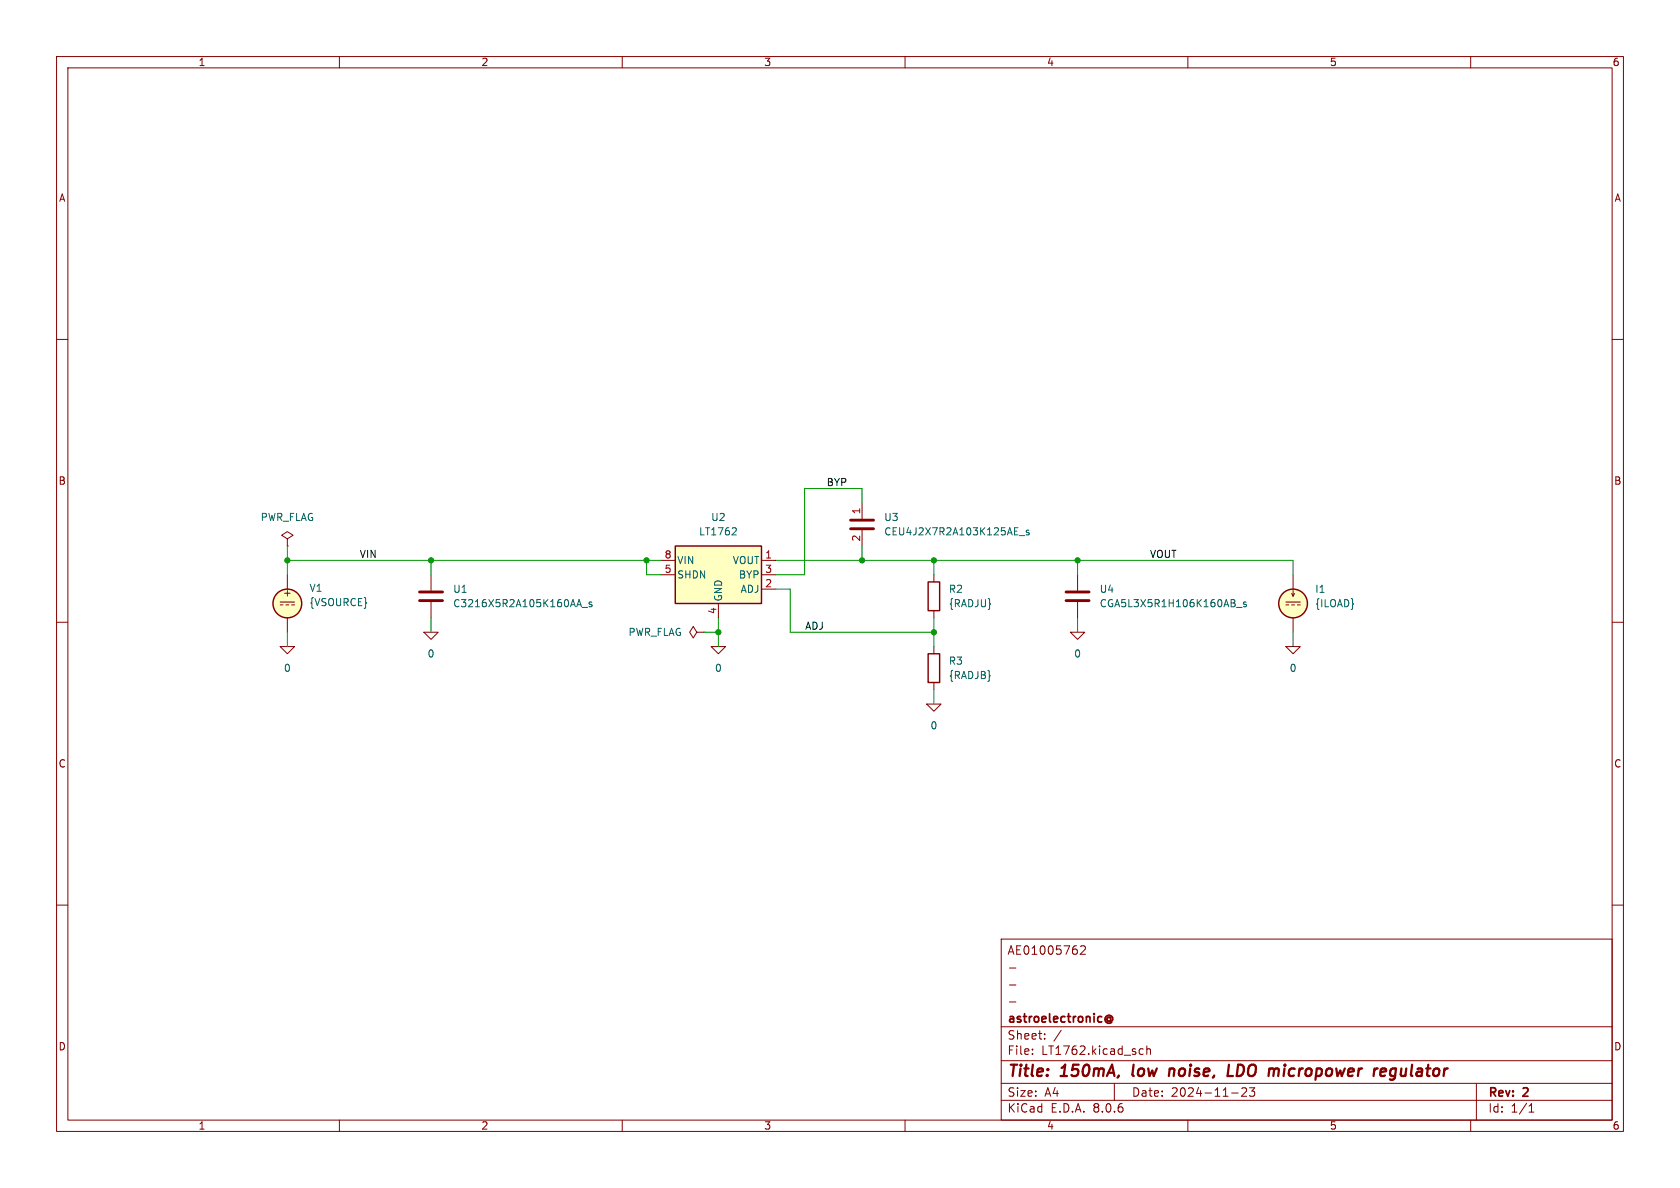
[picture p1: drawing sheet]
(kicad_sch
 (version 20231120)
 (generator "eeschema")
 (generator_version "8.0")
 (paper "A4")
 (title_block
  (title "150mA, low noise, LDO micropower regulator")
  (date "2024-11-23")
  (rev "2")
  (company "astroelectronic@")
  (comment 1 "-")
  (comment 2 "-")
  (comment 3 "-")
  (comment 4 "AE01005762"))
 (lib_symbols
  (symbol "C_1"
   (pin_numbers hide)
   (pin_names
    (offset 0.254)) (exclude_from_sim no) (in_bom yes) (on_board yes)
   (property "Reference" "C" (at 0.635 2.54 0) (effects (font (size 1.27 1.27)) (justify left)))
   (property "Value" "C_1" (at 0.635 -2.54 0) (effects (font (size 1.27 1.27)) (justify left)))
   (property "Footprint" "" (at 0.9652 -3.81 0) (effects (font (size 1.27 1.27)) (hide yes)))
   (property "Datasheet" "~" (at 0 0 0) (effects (font (size 1.27 1.27)) (hide yes)))
   (property "Description" "Unpolarized capacitor" (at 0 0 0) (effects (font (size 1.27 1.27)) (hide yes)))
   (symbol "C_1_0_1"
    (polyline (pts (xy -2.032 -0.762) (xy 2.032 -0.762)) (stroke (width 0.508) (type default)) (fill (type none)))
    (polyline (pts (xy -2.032 0.762) (xy 2.032 0.762)) (stroke (width 0.508) (type default)) (fill (type none))))
   (symbol "C_1_1_1"
    (pin passive line (at 0 3.81 270) (length 2.794) (name "~" (effects (font (size 1.27 1.27)))) (number "1" (effects (font (size 1.27 1.27)))))
    (pin passive line (at 0 -3.81 90) (length 2.794) (name "~" (effects (font (size 1.27 1.27)))) (number "2" (effects (font (size 1.27 1.27)))))))
  (symbol "C_2"
   (pin_numbers hide)
   (pin_names
    (offset 0.254)) (exclude_from_sim no) (in_bom yes) (on_board yes)
   (property "Reference" "C" (at 0.635 2.54 0) (effects (font (size 1.27 1.27)) (justify left)))
   (property "Value" "C_2" (at 0.635 -2.54 0) (effects (font (size 1.27 1.27)) (justify left)))
   (property "Footprint" "" (at 0.9652 -3.81 0) (effects (font (size 1.27 1.27)) (hide yes)))
   (property "Datasheet" "~" (at 0 0 0) (effects (font (size 1.27 1.27)) (hide yes)))
   (property "Description" "Unpolarized capacitor" (at 0 0 0) (effects (font (size 1.27 1.27)) (hide yes)))
   (symbol "C_2_0_1"
    (polyline (pts (xy -2.032 -0.762) (xy 2.032 -0.762)) (stroke (width 0.508) (type default)) (fill (type none)))
    (polyline (pts (xy -2.032 0.762) (xy 2.032 0.762)) (stroke (width 0.508) (type default)) (fill (type none))))
   (symbol "C_2_1_1"
    (pin passive line (at 0 3.81 270) (length 2.794) (name "~" (effects (font (size 1.27 1.27)))) (number "1" (effects (font (size 1.27 1.27)))))
    (pin passive line (at 0 -3.81 90) (length 2.794) (name "~" (effects (font (size 1.27 1.27)))) (number "2" (effects (font (size 1.27 1.27)))))))
  (symbol "C_3"
   (pin_names
    (offset 0.254) hide) (exclude_from_sim no) (in_bom yes) (on_board yes)
   (property "Reference" "C" (at 0.635 2.54 0) (effects (font (size 1.27 1.27)) (justify left)))
   (property "Value" "C_3" (at 0.635 -2.54 0) (effects (font (size 1.27 1.27)) (justify left)))
   (property "Footprint" "" (at 0.9652 -3.81 0) (effects (font (size 1.27 1.27)) (hide yes)))
   (property "Datasheet" "~" (at 0 0 0) (effects (font (size 1.27 1.27)) (hide yes)))
   (property "Description" "Unpolarized capacitor" (at 0 0 0) (effects (font (size 1.27 1.27)) (hide yes)))
   (symbol "C_3_0_1"
    (polyline (pts (xy -2.032 -0.762) (xy 2.032 -0.762)) (stroke (width 0.508) (type default)) (fill (type none)))
    (polyline (pts (xy -2.032 0.762) (xy 2.032 0.762)) (stroke (width 0.508) (type default)) (fill (type none))))
   (symbol "C_3_1_1"
    (pin passive line (at 0 3.81 270) (length 2.794) (name "~" (effects (font (size 1.27 1.27)))) (number "1" (effects (font (size 1.27 1.27)))))
    (pin passive line (at 0 -3.81 90) (length 2.794) (name "~" (effects (font (size 1.27 1.27)))) (number "2" (effects (font (size 1.27 1.27)))))))
  (symbol "LT1762:0"
   (power)
   (pin_names
    (offset 0)) (exclude_from_sim no) (in_bom yes) (on_board yes)
   (property "Reference" "#GND" (at 0 -2.54 0) (effects (font (size 1.27 1.27)) (hide yes)))
   (property "Value" "0" (at 0 -1.778 0) (effects (font (size 1.27 1.27))))
   (property "Footprint" "" (at 0 0 0) (effects (font (size 1.27 1.27)) (hide yes)))
   (property "Datasheet" "~" (at 0 0 0) (effects (font (size 1.27 1.27)) (hide yes)))
   (property "Description" "0V reference potential for simulation" (at 0 0 0) (effects (font (size 1.27 1.27)) (hide yes)))
   (symbol "0_0_1"
    (polyline (pts (xy -1.27 0) (xy 0 -1.27) (xy 1.27 0) (xy -1.27 0)) (stroke (width 0) (type default)) (fill (type none))))
   (symbol "0_1_1"
    (pin power_in line (at 0 0 0) (length 0) hide (name "0" (effects (font (size 1.016 1.016)))) (number "1" (effects (font (size 1.016 1.016)))))))
  (symbol "LT1762:IDC"
   (pin_numbers hide)
   (pin_names
    (offset 0.0254)) (exclude_from_sim no) (in_bom yes) (on_board yes)
   (property "Reference" "I" (at 2.54 2.54 0) (effects (font (size 1.27 1.27)) (justify left)))
   (property "Value" "1" (at 2.54 0 0) (effects (font (size 1.27 1.27)) (justify left)))
   (property "Footprint" "" (at 0 0 0) (effects (font (size 1.27 1.27)) (hide yes)))
   (property "Datasheet" "~" (at 0 0 0) (effects (font (size 1.27 1.27)) (hide yes)))
   (property "Description" "Current source, DC" (at 0 0 0) (effects (font (size 1.27 1.27)) (hide yes)))
   (property "Sim.Pins" "1=+ 2=-" (at 0 0 0) (effects (font (size 1.27 1.27)) (hide yes)))
   (property "Sim.Type" "DC" (at 0 0 0) (effects (font (size 1.27 1.27)) (hide yes)))
   (property "Sim.Device" "I" (at 0 0 0) (effects (font (size 1.27 1.27)) (justify left) (hide yes)))
   (property "Spice_Netlist_Enabled" "Y" (at 0 0 0) (effects (font (size 1.27 1.27)) (justify left) (hide yes)))
   (symbol "IDC_0_0"
    (polyline (pts (xy -1.27 0.254) (xy 1.27 0.254)) (stroke (width 0) (type default)) (fill (type none)))
    (polyline (pts (xy -0.762 -0.254) (xy -1.27 -0.254)) (stroke (width 0) (type default)) (fill (type none)))
    (polyline (pts (xy 0.254 -0.254) (xy -0.254 -0.254)) (stroke (width 0) (type default)) (fill (type none)))
    (polyline (pts (xy 1.27 -0.254) (xy 0.762 -0.254)) (stroke (width 0) (type default)) (fill (type none))))
   (symbol "IDC_0_1"
    (polyline (pts (xy 0 1.27) (xy 0 2.286)) (stroke (width 0) (type default)) (fill (type none)))
    (polyline (pts (xy -0.254 1.778) (xy 0 1.27) (xy 0.254 1.778)) (stroke (width 0) (type default)) (fill (type none)))
    (circle (center 0 0) (radius 2.54) (stroke (width 0.254) (type default)) (fill (type background))))
   (symbol "IDC_1_1"
    (pin passive line (at 0 5.08 270) (length 2.54) (name "~" (effects (font (size 1.27 1.27)))) (number "1" (effects (font (size 1.27 1.27)))))
    (pin passive line (at 0 -5.08 90) (length 2.54) (name "~" (effects (font (size 1.27 1.27)))) (number "2" (effects (font (size 1.27 1.27)))))))
  (symbol "LT1762:LT1762"
   (pin_names
    (offset 0.254)) (exclude_from_sim no) (in_bom yes) (on_board yes)
   (property "Reference" "U" (at -6.35 6.35 0) (effects (font (size 1.27 1.27))))
   (property "Value" "LT1762" (at 0 6.35 0) (effects (font (size 1.27 1.27)) (justify left)))
   (property "Footprint" "" (at 0 8.255 0) (effects (font (size 1.27 1.27)) (hide yes)))
   (property "Datasheet" "https://www.analog.com/en/products/lt1762.html" (at 0 0 0) (effects (font (size 1.27 1.27)) (hide yes)))
   (property "Description" "150mA, low noise, LDO micropower regulator" (at 0 0 0) (effects (font (size 1.27 1.27)) (hide yes)))
   (symbol "LT1762_0_1"
    (rectangle (start -7.62 5.08) (end 7.62 -5.08) (stroke (width 0.254) (type default)) (fill (type background))))
   (symbol "LT1762_1_1"
    (pin passive line (at 10.16 2.54 180) (length 2.54) (name "VOUT" (effects (font (size 1.27 1.27)))) (number "1" (effects (font (size 1.27 1.27)))))
    (pin passive line (at 10.16 -2.54 180) (length 2.54) (name "ADJ" (effects (font (size 1.27 1.27)))) (number "2" (effects (font (size 1.27 1.27)))))
    (pin passive line (at 10.16 0 180) (length 2.54) (name "BYP" (effects (font (size 1.27 1.27)))) (number "3" (effects (font (size 1.27 1.27)))))
    (pin passive line (at 0 -7.62 90) (length 2.54) (name "GND" (effects (font (size 1.27 1.27)))) (number "4" (effects (font (size 1.27 1.27)))))
    (pin passive line (at -10.16 0 0) (length 2.54) (name "SHDN" (effects (font (size 1.27 1.27)))) (number "5" (effects (font (size 1.27 1.27)))))
    (pin passive line (at -10.16 2.54 0) (length 2.54) (name "VIN" (effects (font (size 1.27 1.27)))) (number "8" (effects (font (size 1.27 1.27)))))))
  (symbol "LT1762:PWR_FLAG"
   (power)
   (pin_numbers hide)
   (pin_names
    (offset 0) hide) (exclude_from_sim no) (in_bom yes) (on_board yes)
   (property "Reference" "#FLG" (at 0 1.905 0) (effects (font (size 1.27 1.27)) (hide yes)))
   (property "Value" "PWR_FLAG" (at 0 3.81 0) (effects (font (size 1.27 1.27))))
   (property "Footprint" "" (at 0 0 0) (effects (font (size 1.27 1.27)) (hide yes)))
   (property "Datasheet" "~" (at 0 0 0) (effects (font (size 1.27 1.27)) (hide yes)))
   (property "Description" "Special symbol for telling ERC where power comes from" (at 0 0 0) (effects (font (size 1.27 1.27)) (hide yes)))
   (symbol "PWR_FLAG_0_0"
    (pin power_out line (at 0 0 90) (length 0) (name "pwr" (effects (font (size 1.27 1.27)))) (number "1" (effects (font (size 1.27 1.27))))))
   (symbol "PWR_FLAG_0_1"
    (polyline (pts (xy 0 0) (xy 0 1.27) (xy -1.016 1.905) (xy 0 2.54) (xy 1.016 1.905) (xy 0 1.27)) (stroke (width 0) (type default)) (fill (type none)))))
  (symbol "LT1762:R"
   (pin_numbers hide)
   (pin_names
    (offset 0)) (exclude_from_sim no) (in_bom yes) (on_board yes)
   (property "Reference" "R" (at 2.032 0 90) (effects (font (size 1.27 1.27))))
   (property "Value" "R" (at 0 0 90) (effects (font (size 1.27 1.27))))
   (property "Footprint" "" (at -1.778 0 90) (effects (font (size 1.27 1.27)) (hide yes)))
   (property "Datasheet" "~" (at 0 0 0) (effects (font (size 1.27 1.27)) (hide yes)))
   (property "Description" "Resistor" (at 0 0 0) (effects (font (size 1.27 1.27)) (hide yes)))
   (symbol "R_0_1"
    (rectangle (start -1.016 -2.54) (end 1.016 2.54) (stroke (width 0.254) (type default)) (fill (type none))))
   (symbol "R_1_1"
    (pin passive line (at 0 3.81 270) (length 1.27) (name "~" (effects (font (size 1.27 1.27)))) (number "1" (effects (font (size 1.27 1.27)))))
    (pin passive line (at 0 -3.81 90) (length 1.27) (name "~" (effects (font (size 1.27 1.27)))) (number "2" (effects (font (size 1.27 1.27)))))))
  (symbol "LT1762:VDC"
   (pin_numbers hide)
   (pin_names
    (offset 0.0254)) (exclude_from_sim no) (in_bom yes) (on_board yes)
   (property "Reference" "V" (at 2.54 2.54 0) (effects (font (size 1.27 1.27)) (justify left)))
   (property "Value" "1" (at 2.54 0 0) (effects (font (size 1.27 1.27)) (justify left)))
   (property "Footprint" "" (at 0 0 0) (effects (font (size 1.27 1.27)) (hide yes)))
   (property "Datasheet" "~" (at 0 0 0) (effects (font (size 1.27 1.27)) (hide yes)))
   (property "Description" "Voltage source, DC" (at 0 0 0) (effects (font (size 1.27 1.27)) (hide yes)))
   (property "Sim.Pins" "1=+ 2=-" (at 0 0 0) (effects (font (size 1.27 1.27)) (hide yes)))
   (property "Sim.Type" "DC" (at 0 0 0) (effects (font (size 1.27 1.27)) (hide yes)))
   (property "Sim.Device" "V" (at 0 0 0) (effects (font (size 1.27 1.27)) (justify left) (hide yes)))
   (property "Spice_Netlist_Enabled" "Y" (at 0 0 0) (effects (font (size 1.27 1.27)) (justify left) (hide yes)))
   (symbol "VDC_0_0"
    (polyline (pts (xy -1.27 0.254) (xy 1.27 0.254)) (stroke (width 0) (type default)) (fill (type none)))
    (polyline (pts (xy -0.762 -0.254) (xy -1.27 -0.254)) (stroke (width 0) (type default)) (fill (type none)))
    (polyline (pts (xy 0.254 -0.254) (xy -0.254 -0.254)) (stroke (width 0) (type default)) (fill (type none)))
    (polyline (pts (xy 1.27 -0.254) (xy 0.762 -0.254)) (stroke (width 0) (type default)) (fill (type none)))
    (text "+" (at 0 1.905 0) (effects (font (size 1.27 1.27)))))
   (symbol "VDC_0_1"
    (circle (center 0 0) (radius 2.54) (stroke (width 0.254) (type default)) (fill (type background))))
   (symbol "VDC_1_1"
    (pin passive line (at 0 5.08 270) (length 2.54) (name "~" (effects (font (size 1.27 1.27)))) (number "1" (effects (font (size 1.27 1.27)))))
    (pin passive line (at 0 -5.08 90) (length 2.54) (name "~" (effects (font (size 1.27 1.27)))) (number "2" (effects (font (size 1.27 1.27))))))))
 (junction
  (at 190.5 99.06)
  (diameter 0)
  (color 0 0 0 0))
 (junction
  (at 165.1 99.06)
  (diameter 0)
  (color 0 0 0 0))
 (junction
  (at 165.1 111.76)
  (diameter 0)
  (color 0 0 0 0))
 (junction
  (at 127 111.76)
  (diameter 0)
  (color 0 0 0 0))
 (junction
  (at 114.3 99.06)
  (diameter 0)
  (color 0 0 0 0))
 (junction
  (at 50.8 99.06)
  (diameter 0)
  (color 0 0 0 0))
 (junction
  (at 76.2 99.06)
  (diameter 0)
  (color 0 0 0 0))
 (junction
  (at 152.4 99.06)
  (diameter 0)
  (color 0 0 0 0))
 (wire
  (pts (xy 142.24 101.6) (xy 142.24 86.36))
  (stroke (width 0) (type default)))
 (wire
  (pts (xy 228.6 101.6) (xy 228.6 99.06))
  (stroke (width 0) (type default)))
 (wire
  (pts (xy 165.1 111.76) (xy 165.1 114.3))
  (stroke (width 0) (type default)))
 (wire
  (pts (xy 76.2 109.22) (xy 76.2 111.76))
  (stroke (width 0) (type default)))
 (wire
  (pts (xy 190.5 109.22) (xy 190.5 111.76))
  (stroke (width 0) (type default)))
 (wire
  (pts (xy 165.1 99.06) (xy 190.5 99.06))
  (stroke (width 0) (type default)))
 (wire
  (pts (xy 152.4 99.06) (xy 165.1 99.06))
  (stroke (width 0) (type default)))
 (wire
  (pts (xy 127 111.76) (xy 127 114.3))
  (stroke (width 0) (type default)))
 (wire
  (pts (xy 190.5 101.6) (xy 190.5 99.06))
  (stroke (width 0) (type default)))
 (wire
  (pts (xy 165.1 121.92) (xy 165.1 124.46))
  (stroke (width 0) (type default)))
 (wire
  (pts (xy 114.3 99.06) (xy 116.84 99.06))
  (stroke (width 0) (type default)))
 (wire
  (pts (xy 139.7 104.14) (xy 137.16 104.14))
  (stroke (width 0) (type default)))
 (wire
  (pts (xy 228.6 111.76) (xy 228.6 114.3))
  (stroke (width 0) (type default)))
 (wire
  (pts (xy 137.16 99.06) (xy 152.4 99.06))
  (stroke (width 0) (type default)))
 (wire
  (pts (xy 152.4 86.36) (xy 152.4 88.9))
  (stroke (width 0) (type default)))
 (wire
  (pts (xy 124.46 111.76) (xy 127 111.76))
  (stroke (width 0) (type default)))
 (wire
  (pts (xy 190.5 99.06) (xy 228.6 99.06))
  (stroke (width 0) (type default)))
 (wire
  (pts (xy 116.84 101.6) (xy 114.3 101.6))
  (stroke (width 0) (type default)))
 (wire
  (pts (xy 152.4 96.52) (xy 152.4 99.06))
  (stroke (width 0) (type default)))
 (wire
  (pts (xy 139.7 111.76) (xy 139.7 104.14))
  (stroke (width 0) (type default)))
 (wire
  (pts (xy 50.8 99.06) (xy 76.2 99.06))
  (stroke (width 0) (type default)))
 (wire
  (pts (xy 76.2 99.06) (xy 114.3 99.06))
  (stroke (width 0) (type default)))
 (wire
  (pts (xy 137.16 101.6) (xy 142.24 101.6))
  (stroke (width 0) (type default)))
 (wire
  (pts (xy 76.2 99.06) (xy 76.2 101.6))
  (stroke (width 0) (type default)))
 (wire
  (pts (xy 165.1 99.06) (xy 165.1 101.6))
  (stroke (width 0) (type default)))
 (wire
  (pts (xy 50.8 101.6) (xy 50.8 99.06))
  (stroke (width 0) (type default)))
 (wire
  (pts (xy 50.8 96.52) (xy 50.8 99.06))
  (stroke (width 0) (type default)))
 (wire
  (pts (xy 127 109.22) (xy 127 111.76))
  (stroke (width 0) (type default)))
 (wire
  (pts (xy 165.1 109.22) (xy 165.1 111.76))
  (stroke (width 0) (type default)))
 (wire
  (pts (xy 50.8 111.76) (xy 50.8 114.3))
  (stroke (width 0) (type default)))
 (wire
  (pts (xy 139.7 111.76) (xy 165.1 111.76))
  (stroke (width 0) (type default)))
 (wire
  (pts (xy 142.24 86.36) (xy 152.4 86.36))
  (stroke (width 0) (type default)))
 (wire
  (pts (xy 114.3 99.06) (xy 114.3 101.6))
  (stroke (width 0) (type default)))
 (label "VOUT"
  (at 203.2 99.06 0)
  (fields_autoplaced yes)
  (effects (font (size 1.27 1.27)) (justify left bottom)))
 (label "ADJ"
  (at 142.24 111.76 0)
  (fields_autoplaced yes)
  (effects (font (size 1.27 1.27)) (justify left bottom)))
 (label "VIN"
  (at 63.5 99.06 0)
  (fields_autoplaced yes)
  (effects (font (size 1.27 1.27)) (justify left bottom)))
 (label "BYP"
  (at 146.05 86.36 0)
  (fields_autoplaced yes)
  (effects (font (size 1.27 1.27)) (justify left bottom)))
 (symbol
  (lib_id "LT1762:0")
  (at 76.2 111.76 0)
  (unit 1)
  (exclude_from_sim no)
  (in_bom yes)
  (on_board yes)
  (dnp no)
  (fields_autoplaced yes)
  (property "Reference" "#GND0106" (at 76.2 114.3 0) (effects (font (size 1.27 1.27)) (hide yes)))
  (property "Value" "0" (at 76.2 115.57 0) (effects (font (size 1.27 1.27))))
  (property "Footprint" "" (at 76.2 111.76 0) (effects (font (size 1.27 1.27)) (hide yes)))
  (property "Datasheet" "~" (at 76.2 111.76 0) (effects (font (size 1.27 1.27)) (hide yes)))
  (property "Description" "" (at 76.2 111.76 0) (effects (font (size 1.27 1.27)) (hide yes)))
  (pin "1"))
 (symbol
  (lib_id "LT1762:0")
  (at 50.8 114.3 0)
  (unit 1)
  (exclude_from_sim no)
  (in_bom yes)
  (on_board yes)
  (dnp no)
  (fields_autoplaced yes)
  (property "Reference" "#GND0105" (at 50.8 116.84 0) (effects (font (size 1.27 1.27)) (hide yes)))
  (property "Value" "0" (at 50.8 118.11 0) (effects (font (size 1.27 1.27))))
  (property "Footprint" "" (at 50.8 114.3 0) (effects (font (size 1.27 1.27)) (hide yes)))
  (property "Datasheet" "~" (at 50.8 114.3 0) (effects (font (size 1.27 1.27)) (hide yes)))
  (property "Description" "" (at 50.8 114.3 0) (effects (font (size 1.27 1.27)) (hide yes)))
  (pin "1"))
 (symbol
  (lib_name "LT1762:IDC")
  (lib_id "LT1762:IDC")
  (at 228.6 106.68 0)
  (unit 1)
  (exclude_from_sim no)
  (in_bom yes)
  (on_board yes)
  (dnp no)
  (fields_autoplaced yes)
  (property "Reference" "I1" (at 232.41 104.1399 0) (effects (font (size 1.27 1.27)) (justify left)))
  (property "Value" "{ILOAD}" (at 232.41 106.6799 0) (effects (font (size 1.27 1.27)) (justify left)))
  (property "Footprint" "" (at 228.6 106.68 0) (effects (font (size 1.27 1.27)) (hide yes)))
  (property "Datasheet" "~" (at 228.6 106.68 0) (effects (font (size 1.27 1.27)) (hide yes)))
  (property "Description" "" (at 228.6 106.68 0) (effects (font (size 1.27 1.27)) (hide yes)))
  (property "Sim.Device" "SPICE" (at 228.6 106.68 0) (effects (font (size 1.27 1.27)) (justify left) (hide yes)))
  (property "Sim.Params" "type=\"I\" model=\"{ILOAD}\" lib=\"\"" (at 0 0 0) (effects (font (size 1.27 1.27)) (hide yes)))
  (property "Sim.Pins" "1=1 2=2" (at 0 0 0) (effects (font (size 1.27 1.27)) (hide yes)))
  (pin "1")
  (pin "2"))
 (symbol
  (lib_id "LT1762:R")
  (at 165.1 105.41 0)
  (unit 1)
  (exclude_from_sim no)
  (in_bom yes)
  (on_board yes)
  (dnp no)
  (fields_autoplaced yes)
  (property "Reference" "R2" (at 167.64 104.1399 0) (effects (font (size 1.27 1.27)) (justify left)))
  (property "Value" "{RADJU}" (at 167.64 106.6799 0) (effects (font (size 1.27 1.27)) (justify left)))
  (property "Footprint" "" (at 163.322 105.41 90) (effects (font (size 1.27 1.27)) (hide yes)))
  (property "Datasheet" "~" (at 165.1 105.41 0) (effects (font (size 1.27 1.27)) (hide yes)))
  (property "Description" "" (at 165.1 105.41 0) (effects (font (size 1.27 1.27)) (hide yes)))
  (pin "1")
  (pin "2"))
 (symbol
  (lib_name "C_3")
  (lib_id "LT1762:C_3")
  (at 152.4 92.71 0)
  (unit 1)
  (exclude_from_sim no)
  (in_bom yes)
  (on_board yes)
  (dnp no)
  (fields_autoplaced yes)
  (property "Reference" "U3" (at 156.21 91.4399 0) (effects (font (size 1.27 1.27)) (justify left)))
  (property "Value" "CEU4J2X7R2A103K125AE_s" (at 156.21 93.9799 0) (effects (font (size 1.27 1.27)) (justify left)))
  (property "Footprint" "" (at 153.3652 96.52 0) (effects (font (size 1.27 1.27)) (hide yes)))
  (property "Datasheet" "~" (at 152.4 92.71 0) (effects (font (size 1.27 1.27)) (hide yes)))
  (property "Description" "" (at 152.4 92.71 0) (effects (font (size 1.27 1.27)) (hide yes)))
  (property "Sim.Device" "SUBCKT" (at 152.4 92.71 0) (effects (font (size 1.27 1.27)) (hide yes)))
  (property "Sim.Pins" "1=n1 2=n2" (at 0 0 0) (effects (font (size 1.27 1.27)) (hide yes)))
  (property "Sim.Library" "_models\\CEU4J2X7R2A103K125AE_s.mod" (at 152.4 92.71 0) (effects (font (size 1.27 1.27)) (hide yes)))
  (property "Sim.Name" "CEU4J2X7R2A103K125AE_s" (at 152.4 92.71 0) (effects (font (size 1.27 1.27)) (hide yes)))
  (pin "1")
  (pin "2"))
 (symbol
  (lib_id "LT1762:0")
  (at 228.6 114.3 0)
  (unit 1)
  (exclude_from_sim no)
  (in_bom yes)
  (on_board yes)
  (dnp no)
  (fields_autoplaced yes)
  (property "Reference" "#GND0102" (at 228.6 116.84 0) (effects (font (size 1.27 1.27)) (hide yes)))
  (property "Value" "0" (at 228.6 118.11 0) (effects (font (size 1.27 1.27))))
  (property "Footprint" "" (at 228.6 114.3 0) (effects (font (size 1.27 1.27)) (hide yes)))
  (property "Datasheet" "~" (at 228.6 114.3 0) (effects (font (size 1.27 1.27)) (hide yes)))
  (property "Description" "" (at 228.6 114.3 0) (effects (font (size 1.27 1.27)) (hide yes)))
  (pin "1"))
 (symbol
  (lib_id "LT1762:PWR_FLAG")
  (at 124.46 111.76 90)
  (unit 1)
  (exclude_from_sim no)
  (in_bom yes)
  (on_board yes)
  (dnp no)
  (fields_autoplaced yes)
  (property "Reference" "#FLG02" (at 122.555 111.76 0) (effects (font (size 1.27 1.27)) (hide yes)))
  (property "Value" "PWR_FLAG" (at 120.65 111.7599 90) (effects (font (size 1.27 1.27)) (justify left)))
  (property "Footprint" "" (at 124.46 111.76 0) (effects (font (size 1.27 1.27)) (hide yes)))
  (property "Datasheet" "~" (at 124.46 111.76 0) (effects (font (size 1.27 1.27)) (hide yes)))
  (property "Description" "" (at 124.46 111.76 0) (effects (font (size 1.27 1.27)) (hide yes)))
  (pin "1"))
 (symbol
  (lib_id "LT1762:0")
  (at 165.1 124.46 0)
  (unit 1)
  (exclude_from_sim no)
  (in_bom yes)
  (on_board yes)
  (dnp no)
  (fields_autoplaced yes)
  (property "Reference" "#GND01" (at 165.1 127 0) (effects (font (size 1.27 1.27)) (hide yes)))
  (property "Value" "0" (at 165.1 128.27 0) (effects (font (size 1.27 1.27))))
  (property "Footprint" "" (at 165.1 124.46 0) (effects (font (size 1.27 1.27)) (hide yes)))
  (property "Datasheet" "~" (at 165.1 124.46 0) (effects (font (size 1.27 1.27)) (hide yes)))
  (property "Description" "" (at 165.1 124.46 0) (effects (font (size 1.27 1.27)) (hide yes)))
  (pin "1"))
 (symbol
  (lib_id "LT1762:R")
  (at 165.1 118.11 0)
  (unit 1)
  (exclude_from_sim no)
  (in_bom yes)
  (on_board yes)
  (dnp no)
  (fields_autoplaced yes)
  (property "Reference" "R3" (at 167.64 116.8399 0) (effects (font (size 1.27 1.27)) (justify left)))
  (property "Value" "{RADJB}" (at 167.64 119.3799 0) (effects (font (size 1.27 1.27)) (justify left)))
  (property "Footprint" "" (at 163.322 118.11 90) (effects (font (size 1.27 1.27)) (hide yes)))
  (property "Datasheet" "~" (at 165.1 118.11 0) (effects (font (size 1.27 1.27)) (hide yes)))
  (property "Description" "" (at 165.1 118.11 0) (effects (font (size 1.27 1.27)) (hide yes)))
  (pin "1")
  (pin "2"))
 (symbol
  (lib_id "LT1762:LT1762")
  (at 127 101.6 0)
  (unit 1)
  (exclude_from_sim no)
  (in_bom yes)
  (on_board yes)
  (dnp no)
  (fields_autoplaced yes)
  (property "Reference" "U2" (at 127 91.44 0) (effects (font (size 1.27 1.27))))
  (property "Value" "LT1762" (at 127 93.98 0) (effects (font (size 1.27 1.27))))
  (property "Footprint" "" (at 127 93.345 0) (effects (font (size 1.27 1.27)) (hide yes)))
  (property "Datasheet" "https://www.analog.com/en/products/lt1762.html" (at 127 101.6 0) (effects (font (size 1.27 1.27)) (hide yes)))
  (property "Description" "" (at 127 101.6 0) (effects (font (size 1.27 1.27)) (hide yes)))
  (property "Sim.Device" "SUBCKT" (at 127 101.6 0) (effects (font (size 1.27 1.27)) (hide yes)))
  (property "Sim.Pins" "1=1 2=2 3=3 4=4 5=5 8=8" (at 0 0 0) (effects (font (size 1.27 1.27)) (hide yes)))
  (property "Sim.Library" "_models\\LT1762.lib" (at 127 101.6 0) (effects (font (size 1.27 1.27)) (hide yes)))
  (property "Sim.Name" "LT1762" (at 127 101.6 0) (effects (font (size 1.27 1.27)) (hide yes)))
  (pin "1")
  (pin "2")
  (pin "3")
  (pin "4")
  (pin "5")
  (pin "8"))
 (symbol
  (lib_id "LT1762:0")
  (at 127 114.3 0)
  (unit 1)
  (exclude_from_sim no)
  (in_bom yes)
  (on_board yes)
  (dnp no)
  (fields_autoplaced yes)
  (property "Reference" "#GND0104" (at 127 116.84 0) (effects (font (size 1.27 1.27)) (hide yes)))
  (property "Value" "0" (at 127 118.11 0) (effects (font (size 1.27 1.27))))
  (property "Footprint" "" (at 127 114.3 0) (effects (font (size 1.27 1.27)) (hide yes)))
  (property "Datasheet" "~" (at 127 114.3 0) (effects (font (size 1.27 1.27)) (hide yes)))
  (property "Description" "" (at 127 114.3 0) (effects (font (size 1.27 1.27)) (hide yes)))
  (pin "1"))
 (symbol
  (lib_name "C_1")
  (lib_id "LT1762:C_1")
  (at 190.5 105.41 0)
  (unit 1)
  (exclude_from_sim no)
  (in_bom yes)
  (on_board yes)
  (dnp no)
  (fields_autoplaced yes)
  (property "Reference" "U4" (at 194.31 104.1399 0) (effects (font (size 1.27 1.27)) (justify left)))
  (property "Value" "CGA5L3X5R1H106K160AB_s" (at 194.31 106.6799 0) (effects (font (size 1.27 1.27)) (justify left)))
  (property "Footprint" "" (at 191.4652 109.22 0) (effects (font (size 1.27 1.27)) (hide yes)))
  (property "Datasheet" "~" (at 190.5 105.41 0) (effects (font (size 1.27 1.27)) (hide yes)))
  (property "Description" "" (at 190.5 105.41 0) (effects (font (size 1.27 1.27)) (hide yes)))
  (property "Sim.Device" "SUBCKT" (at 190.5 105.41 0) (effects (font (size 1.27 1.27)) (hide yes)))
  (property "Sim.Pins" "1=n1 2=n2" (at 0 0 0) (effects (font (size 1.27 1.27)) (hide yes)))
  (property "Sim.Library" "_models\\CGA5L3X5R1H106K160AB_s.mod" (at 190.5 105.41 0) (effects (font (size 1.27 1.27)) (hide yes)))
  (property "Sim.Name" "CGA5L3X5R1H106K160AB_s" (at 190.5 105.41 0) (effects (font (size 1.27 1.27)) (hide yes)))
  (pin "1")
  (pin "2"))
 (symbol
  (lib_id "LT1762:0")
  (at 190.5 111.76 0)
  (unit 1)
  (exclude_from_sim no)
  (in_bom yes)
  (on_board yes)
  (dnp no)
  (fields_autoplaced yes)
  (property "Reference" "#GND0101" (at 190.5 114.3 0) (effects (font (size 1.27 1.27)) (hide yes)))
  (property "Value" "0" (at 190.5 115.57 0) (effects (font (size 1.27 1.27))))
  (property "Footprint" "" (at 190.5 111.76 0) (effects (font (size 1.27 1.27)) (hide yes)))
  (property "Datasheet" "~" (at 190.5 111.76 0) (effects (font (size 1.27 1.27)) (hide yes)))
  (property "Description" "" (at 190.5 111.76 0) (effects (font (size 1.27 1.27)) (hide yes)))
  (pin "1"))
 (symbol
  (lib_name "LT1762:VDC")
  (lib_id "LT1762:VDC")
  (at 50.8 106.68 0)
  (unit 1)
  (exclude_from_sim no)
  (in_bom yes)
  (on_board yes)
  (dnp no)
  (fields_autoplaced yes)
  (property "Reference" "V1" (at 54.61 103.9501 0) (effects (font (size 1.27 1.27)) (justify left)))
  (property "Value" "{VSOURCE}" (at 54.61 106.4901 0) (effects (font (size 1.27 1.27)) (justify left)))
  (property "Footprint" "" (at 50.8 106.68 0) (effects (font (size 1.27 1.27)) (hide yes)))
  (property "Datasheet" "~" (at 50.8 106.68 0) (effects (font (size 1.27 1.27)) (hide yes)))
  (property "Description" "" (at 50.8 106.68 0) (effects (font (size 1.27 1.27)) (hide yes)))
  (property "Sim.Device" "SPICE" (at 50.8 106.68 0) (effects (font (size 1.27 1.27)) (justify left) (hide yes)))
  (property "Sim.Params" "type=\"V\" model=\"{VSOURCE}\" lib=\"\"" (at 0 0 0) (effects (font (size 1.27 1.27)) (hide yes)))
  (property "Sim.Pins" "1=1 2=2" (at 0 0 0) (effects (font (size 1.27 1.27)) (hide yes)))
  (pin "1")
  (pin "2"))
 (symbol
  (lib_id "LT1762:PWR_FLAG")
  (at 50.8 96.52 0)
  (unit 1)
  (exclude_from_sim no)
  (in_bom yes)
  (on_board yes)
  (dnp no)
  (fields_autoplaced yes)
  (property "Reference" "#FLG01" (at 50.8 94.615 0) (effects (font (size 1.27 1.27)) (hide yes)))
  (property "Value" "PWR_FLAG" (at 50.8 91.44 0) (effects (font (size 1.27 1.27))))
  (property "Footprint" "" (at 50.8 96.52 0) (effects (font (size 1.27 1.27)) (hide yes)))
  (property "Datasheet" "~" (at 50.8 96.52 0) (effects (font (size 1.27 1.27)) (hide yes)))
  (property "Description" "" (at 50.8 96.52 0) (effects (font (size 1.27 1.27)) (hide yes)))
  (pin "1"))
 (symbol
  (lib_name "C_2")
  (lib_id "LT1762:C_2")
  (at 76.2 105.41 0)
  (unit 1)
  (exclude_from_sim no)
  (in_bom yes)
  (on_board yes)
  (dnp no)
  (fields_autoplaced yes)
  (property "Reference" "U1" (at 80.01 104.1399 0) (effects (font (size 1.27 1.27)) (justify left)))
  (property "Value" "C3216X5R2A105K160AA_s" (at 80.01 106.6799 0) (effects (font (size 1.27 1.27)) (justify left)))
  (property "Footprint" "" (at 77.1652 109.22 0) (effects (font (size 1.27 1.27)) (hide yes)))
  (property "Datasheet" "~" (at 76.2 105.41 0) (effects (font (size 1.27 1.27)) (hide yes)))
  (property "Description" "" (at 76.2 105.41 0) (effects (font (size 1.27 1.27)) (hide yes)))
  (property "Sim.Device" "SUBCKT" (at 76.2 105.41 0) (effects (font (size 1.27 1.27)) (hide yes)))
  (property "Sim.Pins" "1=n1 2=n2" (at 0 0 0) (effects (font (size 1.27 1.27)) (hide yes)))
  (property "Sim.Library" "_models\\C3216X5R2A105K160AA_s.mod" (at 76.2 105.41 0) (effects (font (size 1.27 1.27)) (hide yes)))
  (property "Sim.Name" "C3216X5R2A105K160AA_s" (at 76.2 105.41 0) (effects (font (size 1.27 1.27)) (hide yes)))
  (pin "1")
  (pin "2"))
 (sheet_instances
  (path ""
   (page "1"))))
